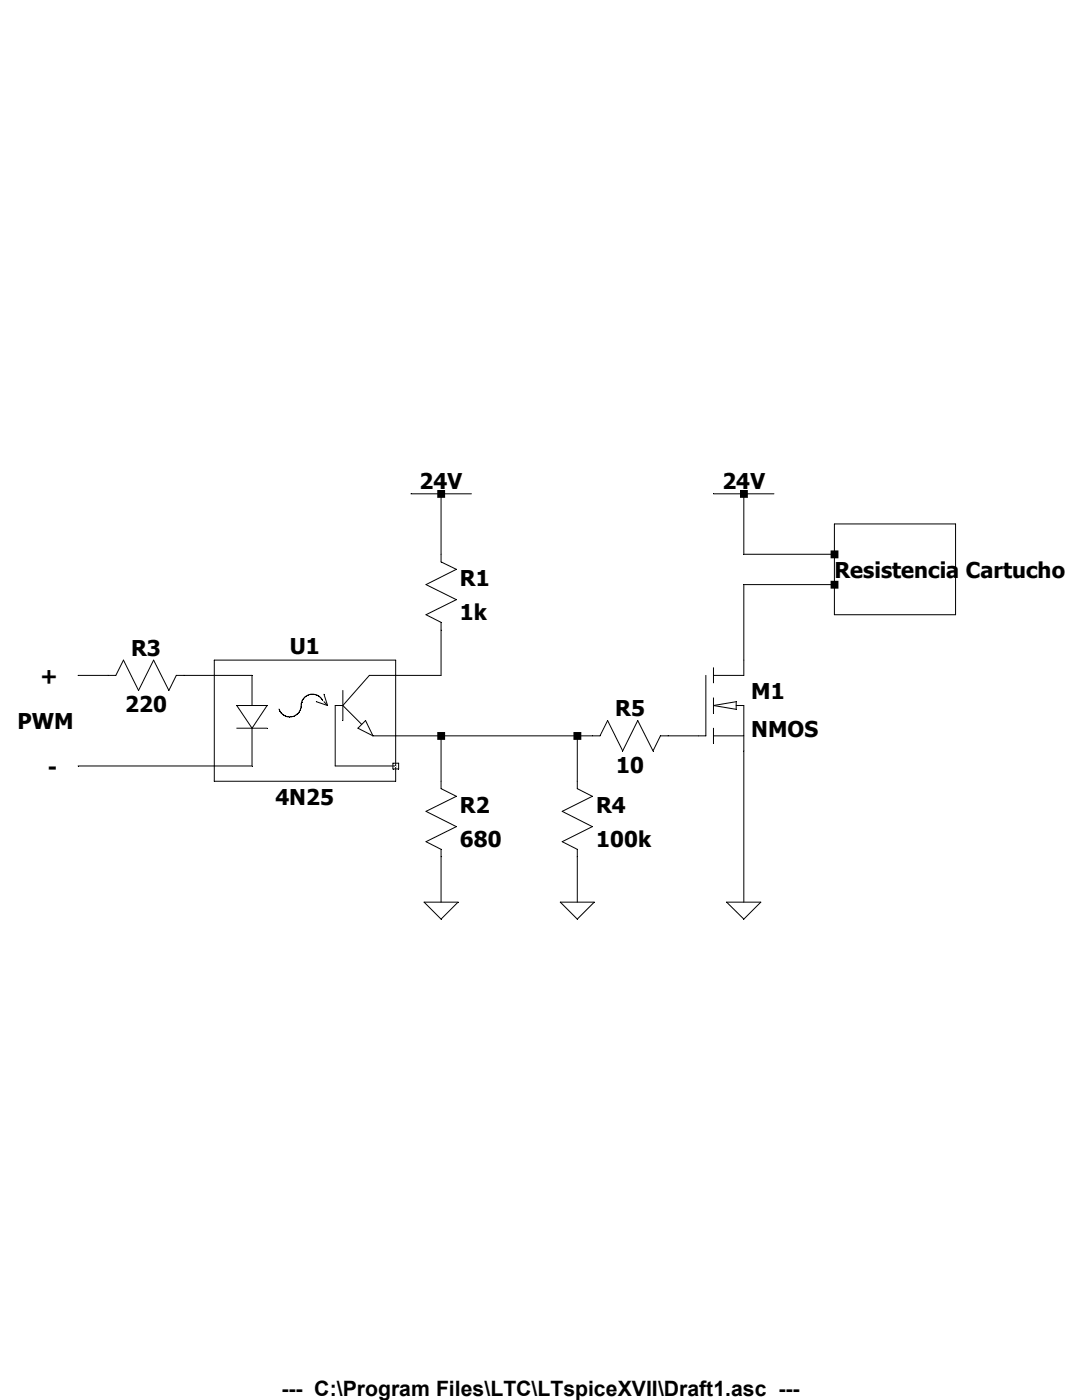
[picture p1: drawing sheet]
<svg xmlns="http://www.w3.org/2000/svg" width="216mm" height="279mm" viewBox="0 0 216 279" stroke-linecap="round" stroke-linejoin="round" font-family="sans-serif">
<g fill="none" stroke="#000" stroke-width=".2">
<path d="M42.8 131.7h36.2v24.2h-36.2zM42.8 134.8h7.5v6M64.4 139.8a2.31 2.31 0 0 0-2.8-1.1 2.31 2.31 0 0 0-1.5 2.5 2.28 2.28 0 0 1-1.8 1.8 2.28 2.28 0 0 1-2.3-.9l-.3-.6M64.6 138.6l.8 2.2M68.4 137.8v6M79 134.8h-5.3l-5.3 6M47.2 140.8h6.1l-3 4.5zM47.2 145.3h6.1M50.3 145.3v7.6h-7.5M63.1 140l2.3 .8M64.6 140l.8 .8M68.4 140.8h-1.5v12.1h12.1"/>
<path d="M68.4 140.8l3.8 3.8M72.9 143.8l1.5 3.1-3-1.6zM74.4 146.9h4.6M78.4 152.3h1.1v1.2h-1.1z"/>
</g>
<g fill="none" stroke="#000" stroke-width=".2">
<path d="M82 98.6h12.1M88 98.6v13.5l3.1 1.5-6.1 3.1 6.1 3-6.1 3 3 1.5v10.6h-9M142.4 98.6h12M148.4 98.6v12h18.1M166.5 116.7h-18.1v18.1h-6M166.5 104.6h24.2v18.1h-24.2zM15.6 134.8h7.5l1.5-3.1 3 6.1 3-6.1 3.1 6.1 1.5-3h7.6M140.8 134.8v12.1h-9l-1.5 3-3-6.1-3.1 6.1-3-6.1-1.5 3.1h-40.7M142.4 133.3v3M142.4 139.3v3M15.6 152.9h27.2M88 146.9v10.5l3.1 1.5-6.1 3 6.1 3.1-6.1 3 3 1.5v10.5"/>
<path d="M115.2 146.9v10.5l3 1.5-6 3 6 3.1-6 3 3 1.5v10.5M142.4 146.9h6M142.4 140.8l4.5-.8v1.6zM142.4 145.3v3M146.9 140.8h1.5v39.2M84.6 180h6.8l-3.4 3.4zM111.8 180h6.8l-3.4 3.4zM145 180h6.8l-3.4 3.4z"/>
</g>
<path d="M87.2 97.8h1.6v1.6h-1.6zM87.2 146.1h1.6v1.6h-1.6zM114.4 146.1h1.6v1.6h-1.6zM147.7 97.8h1.5v1.6h-1.5zM165.7 109.9h1.6v1.5h-1.6zM165.7 115.9h1.6v1.6h-1.6z" fill-rule="evenodd" fill="#000"/>
<g font-size="4.3">
<text x="83.7" y="97.7">24V</text>
<text x="144.1" y="97.7">24V</text>
<text x="91.8" y="116.9">R1</text>
<text x="166.5" y="115.4">Resistencia Cartucho</text>
<text x="91.8" y="123.7">1k</text>
<text x="26.2" y="130.9">R3</text>
<text x="57.8" y="130.5">U1</text>
<text x="8" y="136.5">+</text>
<text x="25" y="142.2">220</text>
<text x="122.8" y="142.9">R5</text>
<text x="149.9" y="139.5">M1</text>
<text x="3.5" y="145.5">PWM</text>
<text x="149.9" y="147.1">NMOS</text>
<text x="9.5" y="154.6">-</text>
<text x="123" y="154.2">10</text>
<text x="54.9" y="160.7">4N25</text>
<text x="91.8" y="162.2">R2</text>
<text x="119" y="162.2">R4</text>
<text x="91.8" y="169">680</text>
<text x="119" y="169">100k</text>
</g>
<text font-size="4.2" x="56.2" y="278.7">--- C:\Program Files\LTC\LTspiceXVII\Draft1.asc ---</text>
</svg>
